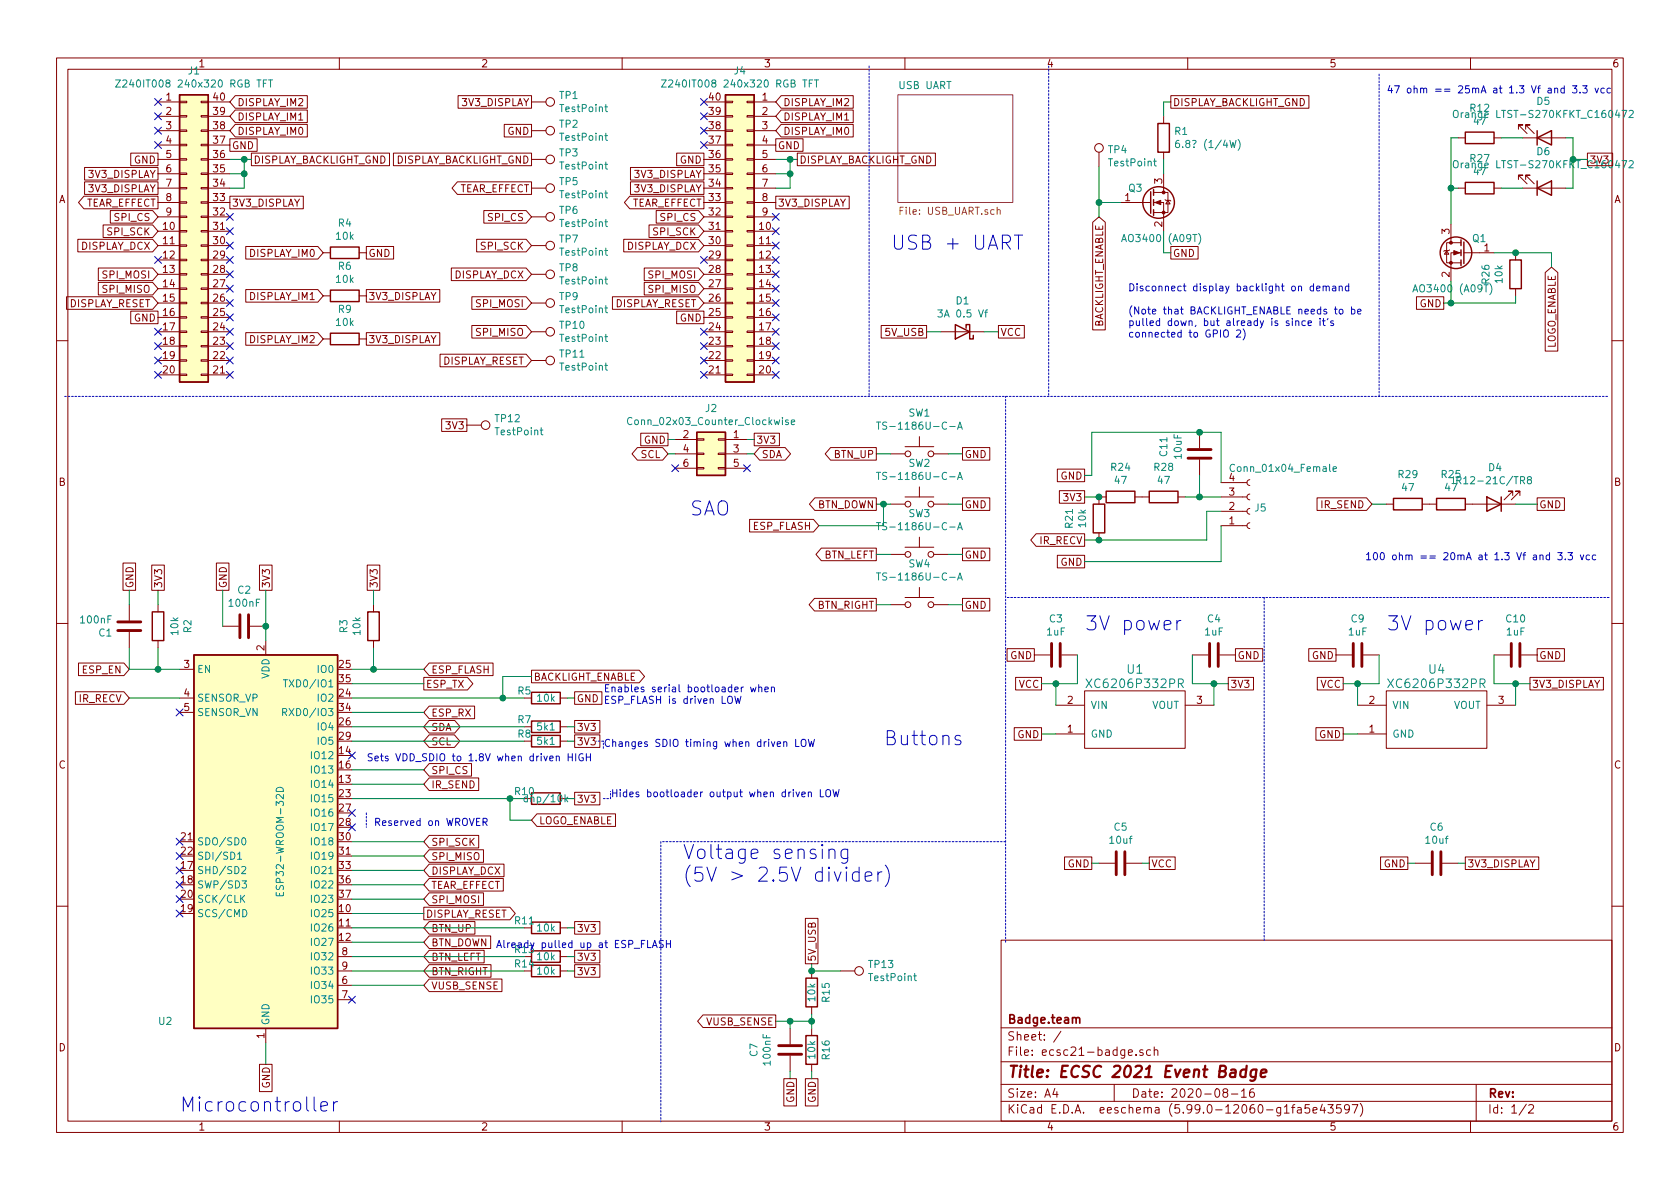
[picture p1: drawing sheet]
EESchema Schematic File Version 4
EELAYER 30 0
EELAYER END
$Descr A4 11693 8268
encoding utf-8
Sheet 1 2
Title "ECSC 2021 Event Badge"
Date "2020-08-16"
Rev ""
Comp "Badge.team"
Comment1 ""
Comment2 ""
Comment3 ""
Comment4 ""
$EndDescr
Text GLabel 1850 4100 1    50   UnSpc ~ 0
3V3
Text GLabel 1850 7400 3    50   UnSpc ~ 0
GND
Wire Wire Line
	1850 7400 1850 7250
$Comp
L Device:R R2
U 1 1
P 1100 4350
F 0 "R2" V 893 4350 50  0000 C CNN
F 1 "10k" V 984 4350 50  0000 C CNN
F 2 "Resistor_SMD:R_0603_1608Metric" V 1030 4350 50  0001 C CNN
F 3 "~" H 1100 4350 50  0001 C CNN
	1    1100 4350
	-1   0    0    1   
$EndComp
Text GLabel 2950 4650 2    50   Input ~ 0
ESP_FLASH
Wire Wire Line
	2600 4500 2600 4650
Connection ~ 2600 4650
Wire Wire Line
	2600 4650 2450 4650
Wire Wire Line
	1850 4100 1850 4350
Text GLabel 1100 4100 1    50   UnSpc ~ 0
3V3
Text GLabel 2600 4100 1    50   UnSpc ~ 0
3V3
Text GLabel 900  4650 0    50   Input ~ 0
ESP_EN
Wire Wire Line
	1100 4500 1100 4650
Connection ~ 1100 4650
Wire Wire Line
	1100 4650 1250 4650
$Comp
L Device:R R5
U 1 1
P 3800 4850
F 0 "R5" V 3750 4700 50  0000 C CNN
F 1 "10k" V 3800 4850 50  0000 C CNN
F 2 "Resistor_SMD:R_0603_1608Metric" V 3730 4850 50  0001 C CNN
F 3 "~" H 3800 4850 50  0001 C CNN
	1    3800 4850
	0    1    1    0   
$EndComp
Text GLabel 4000 4850 2    50   UnSpc ~ 0
GND
Wire Wire Line
	4000 4850 3950 4850
Text GLabel 2950 4750 2    50   Output ~ 0
ESP_TX
Text GLabel 2950 4950 2    50   Input ~ 0
ESP_RX
Wire Wire Line
	2950 4750 2450 4750
Wire Wire Line
	2450 4950 2950 4950
Text Notes 4250 5550 0    50   ~ 0
Hides bootloader output when driven LOW
Text Notes 4200 5200 0    50   ~ 0
Changes SDIO timing when driven LOW
Text Notes 4200 4900 0    50   ~ 0
Enables serial bootloader when\nESP_FLASH is driven LOW
Text GLabel 7250 4750 0    50   UnSpc ~ 0
VCC
Text GLabel 8550 4750 2    50   UnSpc ~ 0
3V3
Text GLabel 7250 5100 0    50   UnSpc ~ 0
GND
Wire Wire Line
	2600 4100 2600 4200
$Comp
L Device:C C1
U 1 1
P 900 4350
F 0 "C1" H 1015 4396 50  0000 L CNN
F 1 "100nF" H 1015 4305 50  0000 L CNN
F 2 "Capacitor_SMD:C_0603_1608Metric" H 938 4200 50  0001 C CNN
F 3 "~" H 900 4350 50  0001 C CNN
	1    900  4350
	-1   0    0    1   
$EndComp
Wire Wire Line
	900  4500 900  4650
Text GLabel 900  4100 1    50   UnSpc ~ 0
GND
Wire Wire Line
	900  4100 900  4200
$Comp
L Device:C C2
U 1 1
P 1700 4350
F 0 "C2" V 1448 4350 50  0000 C CNN
F 1 "100nF" V 1539 4350 50  0000 C CNN
F 2 "Capacitor_SMD:C_0603_1608Metric" H 1738 4200 50  0001 C CNN
F 3 "~" H 1700 4350 50  0001 C CNN
	1    1700 4350
	0    1    1    0   
$EndComp
Connection ~ 1850 4350
Wire Wire Line
	1850 4350 1850 4450
Text GLabel 1550 4100 1    50   UnSpc ~ 0
GND
Wire Wire Line
	1550 4100 1550 4350
NoConn ~ 1250 5850
NoConn ~ 1250 5950
NoConn ~ 1250 6050
NoConn ~ 1250 6150
NoConn ~ 1250 6250
NoConn ~ 1250 6350
Wire Notes Line
	6050 450  6050 2750
Wire Notes Line
	7000 6550 7000 2750
Wire Notes Line
	11200 4150 7000 4150
Wire Notes Line
	450  2750 11200 2750
Text Notes 6200 1750 0    98   ~ 0
USB + UART
Text Notes 7550 4400 0    98   ~ 0
3V power
Text Notes 1250 7750 0    98   ~ 0
Microcontroller
Wire Wire Line
	1100 4100 1100 4200
Wire Wire Line
	900  4650 1100 4650
Wire Notes Line
	8800 4150 8800 6550
Text GLabel 2950 6850 2    50   Input ~ 0
VUSB_SENSE
Wire Wire Line
	2450 6850 2950 6850
Text GLabel 5400 7100 0    50   Output ~ 0
VUSB_SENSE
Text GLabel 5650 6700 1    50   UnSpc ~ 0
5V_USB
$Comp
L Device:R R15
U 1 1
P 5650 6900
F 0 "R15" V 5550 6900 50  0000 C CNN
F 1 "10k" V 5650 6900 50  0000 C CNN
F 2 "Resistor_SMD:R_0603_1608Metric" V 5580 6900 50  0001 C CNN
F 3 "~" H 5650 6900 50  0001 C CNN
	1    5650 6900
	-1   0    0    1   
$EndComp
$Comp
L Device:R R16
U 1 1
P 5650 7300
F 0 "R16" V 5550 7300 50  0000 C CNN
F 1 "10k" V 5650 7300 50  0000 C CNN
F 2 "Resistor_SMD:R_0603_1608Metric" V 5580 7300 50  0001 C CNN
F 3 "~" H 5650 7300 50  0001 C CNN
	1    5650 7300
	-1   0    0    1   
$EndComp
Wire Wire Line
	5650 7050 5650 7100
Wire Wire Line
	5400 7100 5500 7100
Connection ~ 5650 7100
Wire Wire Line
	5650 7100 5650 7150
Text GLabel 5650 7500 3    50   UnSpc ~ 0
GND
Text GLabel 5500 7500 3    50   UnSpc ~ 0
GND
Wire Wire Line
	5650 7500 5650 7450
$Comp
L Device:C C7
U 1 1
P 5500 7300
F 0 "C7" V 5248 7300 50  0000 C CNN
F 1 "100nF" V 5339 7300 50  0000 C CNN
F 2 "Capacitor_SMD:C_0603_1608Metric" H 5538 7150 50  0001 C CNN
F 3 "~" H 5500 7300 50  0001 C CNN
	1    5500 7300
	1    0    0    -1  
$EndComp
Wire Wire Line
	5500 7150 5500 7100
Connection ~ 5500 7100
Wire Wire Line
	5500 7100 5650 7100
Wire Wire Line
	5500 7450 5500 7500
Text Notes 4750 6150 0    98   ~ 0
Voltage sensing\n(5V > 2.5V divider)
Wire Notes Line
	7000 5850 4600 5850
Wire Notes Line
	4600 5850 4600 7800
Wire Wire Line
	5650 6750 5650 6700
Text GLabel 2950 6450 2    50   Input ~ 0
BTN_UP
Text GLabel 2950 6550 2    50   Input ~ 0
BTN_DOWN
$Comp
L Device:R R11
U 1 1
P 3800 6450
F 0 "R11" V 3750 6300 50  0000 C CNN
F 1 "10k" V 3800 6450 50  0000 C CNN
F 2 "Resistor_SMD:R_0603_1608Metric" V 3730 6450 50  0001 C CNN
F 3 "~" H 3800 6450 50  0001 C CNN
	1    3800 6450
	0    1    1    0   
$EndComp
Text GLabel 4000 6450 2    50   UnSpc ~ 0
3V3
Wire Wire Line
	4000 6450 3950 6450
Text GLabel 2950 6650 2    50   Input ~ 0
BTN_LEFT
Text GLabel 2950 6750 2    50   Input ~ 0
BTN_RIGHT
Wire Wire Line
	2450 6450 3650 6450
$Comp
L Device:R R13
U 1 1
P 3800 6650
F 0 "R13" V 3750 6500 50  0000 C CNN
F 1 "10k" V 3800 6650 50  0000 C CNN
F 2 "Resistor_SMD:R_0603_1608Metric" V 3730 6650 50  0001 C CNN
F 3 "~" H 3800 6650 50  0001 C CNN
	1    3800 6650
	0    1    1    0   
$EndComp
$Comp
L Device:R R14
U 1 1
P 3800 6750
F 0 "R14" V 3750 6600 50  0000 C CNN
F 1 "10k" V 3800 6750 50  0000 C CNN
F 2 "Resistor_SMD:R_0603_1608Metric" V 3730 6750 50  0001 C CNN
F 3 "~" H 3800 6750 50  0001 C CNN
	1    3800 6750
	0    1    1    0   
$EndComp
Text GLabel 4000 6650 2    50   UnSpc ~ 0
3V3
Wire Wire Line
	4000 6650 3950 6650
Text GLabel 4000 6750 2    50   UnSpc ~ 0
3V3
Wire Wire Line
	4000 6750 3950 6750
Wire Wire Line
	2450 6650 3650 6650
Wire Wire Line
	2450 6750 3650 6750
$Comp
L Switch:SW_Push SW1
U 1 1
P 6400 3150
F 0 "SW1" H 6400 3435 50  0000 C CNN
F 1 "TS-1186U-C-A" H 6400 3344 50  0000 C CNN
F 2 "TS-1186U-C-A:SW-SMD_4P-L4.7-W4.5-P1.70-LS5.5-EH" H 6400 3350 50  0001 C CNN
F 3 "https://datasheet.lcsc.com/szlcsc/1912111437_XKB-Connectivity-TS-1186U-C-A_C388642.pdf" H 6400 3350 50  0001 C CNN
	1    6400 3150
	1    0    0    -1  
$EndComp
Text GLabel 6700 3150 2    50   UnSpc ~ 0
GND
Wire Wire Line
	6700 3150 6600 3150
Text GLabel 6100 3150 0    50   Output ~ 0
BTN_UP
Wire Wire Line
	6100 3150 6200 3150
$Comp
L Switch:SW_Push SW2
U 1 1
P 6400 3500
F 0 "SW2" H 6400 3785 50  0000 C CNN
F 1 "TS-1186U-C-A" H 6400 3694 50  0000 C CNN
F 2 "TS-1186U-C-A:SW-SMD_4P-L4.7-W4.5-P1.70-LS5.5-EH" H 6400 3700 50  0001 C CNN
F 3 "https://datasheet.lcsc.com/szlcsc/1912111437_XKB-Connectivity-TS-1186U-C-A_C388642.pdf" H 6400 3700 50  0001 C CNN
	1    6400 3500
	1    0    0    -1  
$EndComp
Text GLabel 6700 3500 2    50   UnSpc ~ 0
GND
Wire Wire Line
	6700 3500 6600 3500
Text GLabel 6100 3500 0    50   Output ~ 0
BTN_DOWN
Wire Wire Line
	6100 3500 6150 3500
$Comp
L Switch:SW_Push SW3
U 1 1
P 6400 3850
F 0 "SW3" H 6400 4135 50  0000 C CNN
F 1 "TS-1186U-C-A" H 6400 4044 50  0000 C CNN
F 2 "TS-1186U-C-A:SW-SMD_4P-L4.7-W4.5-P1.70-LS5.5-EH" H 6400 4050 50  0001 C CNN
F 3 "https://datasheet.lcsc.com/szlcsc/1912111437_XKB-Connectivity-TS-1186U-C-A_C388642.pdf" H 6400 4050 50  0001 C CNN
	1    6400 3850
	1    0    0    -1  
$EndComp
Text GLabel 6700 3850 2    50   UnSpc ~ 0
GND
Wire Wire Line
	6700 3850 6600 3850
Text GLabel 6100 3850 0    50   Output ~ 0
BTN_LEFT
Wire Wire Line
	6100 3850 6200 3850
$Comp
L Switch:SW_Push SW4
U 1 1
P 6400 4200
F 0 "SW4" H 6400 4485 50  0000 C CNN
F 1 "TS-1186U-C-A" H 6400 4394 50  0000 C CNN
F 2 "TS-1186U-C-A:SW-SMD_4P-L4.7-W4.5-P1.70-LS5.5-EH" H 6400 4400 50  0001 C CNN
F 3 "https://datasheet.lcsc.com/szlcsc/1912111437_XKB-Connectivity-TS-1186U-C-A_C388642.pdf" H 6400 4400 50  0001 C CNN
	1    6400 4200
	1    0    0    -1  
$EndComp
Text GLabel 6700 4200 2    50   UnSpc ~ 0
GND
Wire Wire Line
	6700 4200 6600 4200
Text GLabel 6100 4200 0    50   Output ~ 0
BTN_RIGHT
Wire Wire Line
	6100 4200 6200 4200
Wire Wire Line
	2450 4850 3500 4850
$Comp
L Device:R R10
U 1 1
P 3800 5550
F 0 "R10" V 3750 5400 50  0000 C CNN
F 1 "dnp/10k" V 3800 5550 50  0000 C CNN
F 2 "Resistor_SMD:R_0603_1608Metric" V 3730 5550 50  0001 C CNN
F 3 "~" H 3800 5550 50  0001 C CNN
	1    3800 5550
	0    1    1    0   
$EndComp
Text GLabel 4000 5550 2    50   UnSpc ~ 0
3V3
Wire Wire Line
	4000 5550 3950 5550
Wire Wire Line
	2450 5550 3550 5550
Wire Notes Line
	4200 5550 4250 5550
Wire Notes Line
	4250 5550 4250 5500
$Comp
L Device:R R8
U 1 1
P 3800 5150
F 0 "R8" V 3750 5000 50  0000 C CNN
F 1 "5k1" V 3800 5150 50  0000 C CNN
F 2 "Resistor_SMD:R_0603_1608Metric" V 3730 5150 50  0001 C CNN
F 3 "~" H 3800 5150 50  0001 C CNN
	1    3800 5150
	0    1    1    0   
$EndComp
Text GLabel 4000 5150 2    50   UnSpc ~ 0
3V3
Wire Wire Line
	4000 5150 3950 5150
Wire Wire Line
	2450 5150 3650 5150
Wire Notes Line
	4200 5200 4200 5150
Wire Notes Line
	4200 5150 4150 5150
Text GLabel 2950 5050 2    50   BiDi ~ 0
SDA
$Comp
L Device:R R7
U 1 1
P 3800 5050
F 0 "R7" V 3750 4900 50  0000 C CNN
F 1 "5k1" V 3800 5050 50  0000 C CNN
F 2 "Resistor_SMD:R_0603_1608Metric" V 3730 5050 50  0001 C CNN
F 3 "~" H 3800 5050 50  0001 C CNN
	1    3800 5050
	0    1    1    0   
$EndComp
Text GLabel 4000 5050 2    50   UnSpc ~ 0
3V3
Wire Wire Line
	4000 5050 3950 5050
Wire Wire Line
	2450 5050 3650 5050
Text GLabel 2950 5150 2    50   BiDi ~ 0
SCL
$Comp
L tm-kicad-lib:XC6206 U1
U 1 1
P 7900 5000
F 0 "U1" H 7900 5350 60  0000 C CNN
F 1 "XC6206P332PR" H 7900 5250 60  0000 C CNN
F 2 "Package_TO_SOT_SMD:SOT-89-3" H 7900 5000 60  0001 C CNN
F 3 "https://www.torexsemi.com/file/xc6206/XC6206.pdf" H 7900 4750 60  0001 C CNN
	1    7900 5000
	1    0    0    -1  
$EndComp
$Comp
L Connector_Generic:Conn_02x03_Odd_Even J2
U 1 1
P 5000 3150
F 0 "J2" H 5050 3467 50  0000 C CNN
F 1 "Conn_02x03_Counter_Clockwise" H 5050 3376 50  0000 C CNN
F 2 "Connector_PinSocket_2.54mm:PinSocket_2x03_P2.54mm_Vertical_SMD" H 5000 3150 50  0001 C CNN
F 3 "~" H 5000 3150 50  0001 C CNN
	1    5000 3150
	-1   0    0    -1  
$EndComp
Text GLabel 4650 3050 0    50   UnSpc ~ 0
GND
Wire Wire Line
	5250 3050 5200 3050
Text GLabel 4650 3150 0    50   BiDi ~ 0
SCL
Wire Wire Line
	5250 3150 5200 3150
NoConn ~ 5200 3250
NoConn ~ 4700 3250
Text GLabel 5250 3050 2    50   UnSpc ~ 0
3V3
Wire Wire Line
	4650 3050 4700 3050
Text GLabel 5250 3150 2    50   BiDi ~ 0
SDA
Wire Wire Line
	4650 3150 4700 3150
$Comp
L Device:C C5
U 1 1
P 7800 6000
F 0 "C5" V 7548 6000 50  0000 C CNN
F 1 "10uf" V 7639 6000 50  0000 C CNN
F 2 "Capacitor_SMD:C_1206_3216Metric" H 7838 5850 50  0001 C CNN
F 3 "~" H 7800 6000 50  0001 C CNN
	1    7800 6000
	0    1    1    0   
$EndComp
Text GLabel 7600 6000 0    50   UnSpc ~ 0
GND
Wire Wire Line
	7600 6000 7650 6000
Text GLabel 8000 6000 2    50   UnSpc ~ 0
VCC
Wire Wire Line
	8000 6000 7950 6000
$Comp
L Device:C C3
U 1 1
P 7350 4550
F 0 "C3" V 7098 4550 50  0000 C CNN
F 1 "1uF" V 7189 4550 50  0000 C CNN
F 2 "Capacitor_SMD:C_0603_1608Metric" H 7388 4400 50  0001 C CNN
F 3 "~" H 7350 4550 50  0001 C CNN
	1    7350 4550
	0    -1   1    0   
$EndComp
$Comp
L Device:C C4
U 1 1
P 8450 4550
F 0 "C4" V 8198 4550 50  0000 C CNN
F 1 "1uF" V 8289 4550 50  0000 C CNN
F 2 "Capacitor_SMD:C_0603_1608Metric" H 8488 4400 50  0001 C CNN
F 3 "~" H 8450 4550 50  0001 C CNN
	1    8450 4550
	0    -1   1    0   
$EndComp
Text GLabel 7200 4550 0    50   UnSpc ~ 0
GND
Text GLabel 8600 4550 2    50   UnSpc ~ 0
GND
$Sheet
S 6250 650  800  750 
U 5E957AF2
F0 "USB UART" 50
F1 "USB_UART.sch" 50
$EndSheet
Wire Notes Line
	7300 450  7300 2750
$Comp
L Transistor_FET:DMN2050L Q3
U 1 1
P 8000 1400
AR Path="/5EC505AA" Ref="Q3"  Part="1" 
AR Path="/5C6C6B0C/5EC505AA" Ref="Q?"  Part="1" 
AR Path="/5E957AF2/5EC505AA" Ref="Q?"  Part="1" 
F 0 "Q3" H 7850 1500 50  0000 L CNN
F 1 "AO3400 (A09T)" H 7800 1150 50  0000 L CNN
F 2 "Package_TO_SOT_SMD:SOT-23" H 8200 1325 50  0001 L CIN
F 3 "http://www.aosmd.com/pdfs/datasheet/ao3400.pdf" H 8000 1400 50  0001 L CNN
	1    8000 1400
	1    0    0    -1  
$EndComp
Wire Wire Line
	8100 1750 8100 1600
Text GLabel 8150 1750 2    50   UnSpc ~ 0
GND
Wire Wire Line
	8150 1750 8100 1750
Wire Wire Line
	7650 1500 7650 1400
Text GLabel 7650 1500 3    50   Input ~ 0
BACKLIGHT_ENABLE
Text GLabel 6950 2300 2    50   UnSpc ~ 0
VCC
Text GLabel 6450 2300 0    50   UnSpc ~ 0
5V_USB
$Comp
L Device:D_Schottky D1
U 1 1
P 6700 2300
F 0 "D1" H 6700 2084 50  0000 C CNN
F 1 "3A 0.5 Vf" H 6700 2175 50  0000 C CNN
F 2 "Diode_SMD:D_SMA" H 6700 2300 50  0001 C CNN
F 3 "https://lcsc.com/product-detail/Schottky-Barrier-Diodes-SBD_SS34_C183891.html" H 6700 2300 50  0001 C CNN
	1    6700 2300
	-1   0    0    1   
$EndComp
Wire Wire Line
	6550 2300 6450 2300
Wire Wire Line
	6850 2300 6950 2300
Text Notes 7850 2350 0    50   ~ 0
Disconnect display backlight on demand\n\n(Note that BACKLIGHT_ENABLE needs to be\npulled down, but already is since it’s \nconnected to GPIO 2)
Text GLabel 5700 3650 0    50   Input ~ 0
ESP_FLASH
Wire Wire Line
	5700 3650 6150 3650
Wire Wire Line
	6150 3650 6150 3500
Connection ~ 6150 3500
Wire Wire Line
	6150 3500 6200 3500
Wire Wire Line
	7650 1400 7800 1400
Text Notes 4800 3600 0    98   ~ 0
SAO
Text Notes 6150 5200 0    98   ~ 0
Buttons
Wire Wire Line
	7250 4750 7350 4750
Wire Wire Line
	8300 4750 8450 4750
NoConn ~ 2450 6950
NoConn ~ 2450 5650
NoConn ~ 2450 5750
$Comp
L Connector_Generic:Conn_02x20_Counter_Clockwise J1
U 1 1
P 1300 1600
F 0 "J1" H 1350 2717 50  0000 C CNN
F 1 "Z240IT008 240x320 RGB TFT" H 1350 2626 50  0000 C CNN
F 2 "Connector_FFC-FPC:TE_4-1734839-0_1x40-1MP_P0.5mm_Horizontal" H 1300 1600 50  0001 C CNN
F 3 "https://www.dropbox.com/s/2li7rfosahqd3jx/Z240IT008%E8%A7%84%E6%A0%BC%E4%B9%A6%20v0.1.pdf?dl=1" H 1300 1600 50  0001 C CNN
	1    1300 1600
	1    0    0    -1  
$EndComp
Text GLabel 1100 1100 0    50   UnSpc ~ 0
GND
NoConn ~ 1100 1000
NoConn ~ 1100 900 
NoConn ~ 1100 800 
NoConn ~ 1100 700 
Text GLabel 1100 1200 0    50   UnSpc ~ 0
3V3_DISPLAY
Text GLabel 1100 1300 0    50   UnSpc ~ 0
3V3_DISPLAY
Text GLabel 1100 1400 0    50   Output ~ 0
TEAR_EFFECT
Text GLabel 1100 1500 0    50   Input ~ 0
SPI_CS
Text GLabel 1100 1600 0    50   Input ~ 0
SPI_SCK
Text GLabel 1100 1700 0    50   Input ~ 0
DISPLAY_DCX
NoConn ~ 1100 1800
Text GLabel 1100 1900 0    50   Input ~ 0
SPI_MOSI
Text GLabel 1100 2100 0    50   Input ~ 0
DISPLAY_RESET
Text GLabel 1100 2200 0    50   UnSpc ~ 0
GND
NoConn ~ 1100 2300
NoConn ~ 1100 2400
NoConn ~ 1100 2500
NoConn ~ 1100 2600
NoConn ~ 1600 2600
NoConn ~ 1600 2500
NoConn ~ 1600 2400
NoConn ~ 1600 2300
NoConn ~ 1600 2200
NoConn ~ 1600 2100
NoConn ~ 1600 2000
NoConn ~ 1600 1900
NoConn ~ 1600 1800
NoConn ~ 1600 1700
NoConn ~ 1600 1600
NoConn ~ 1600 1500
Text GLabel 1600 1400 2    50   UnSpc ~ 0
3V3_DISPLAY
Wire Wire Line
	1600 1300 1700 1300
Wire Wire Line
	1700 1300 1700 1200
Wire Wire Line
	1700 1100 1600 1100
Wire Wire Line
	1600 1200 1700 1200
Connection ~ 1700 1200
Wire Wire Line
	1700 1200 1700 1100
Wire Wire Line
	1750 1100 1700 1100
Connection ~ 1700 1100
Text GLabel 1600 1000 2    50   UnSpc ~ 0
GND
Text GLabel 1600 900  2    50   Input ~ 0
DISPLAY_IM0
Text GLabel 1600 800  2    50   Input ~ 0
DISPLAY_IM1
Text GLabel 1600 700  2    50   Input ~ 0
DISPLAY_IM2
Text GLabel 1100 2000 0    50   Input ~ 0
SPI_MISO
Wire Wire Line
	3700 4700 3500 4700
Wire Wire Line
	3500 4700 3500 4850
Connection ~ 3500 4850
Wire Wire Line
	3500 4850 3650 4850
Text GLabel 8150 700  2    50   UnSpc ~ 0
DISPLAY_BACKLIGHT_GND
Wire Wire Line
	8100 1100 8100 1200
Text GLabel 1750 1100 2    50   UnSpc ~ 0
DISPLAY_BACKLIGHT_GND
NoConn ~ 1250 4950
Text GLabel 9350 4750 0    50   UnSpc ~ 0
VCC
Text GLabel 10650 4750 2    50   UnSpc ~ 0
3V3_DISPLAY
Text GLabel 9350 5100 0    50   UnSpc ~ 0
GND
Text Notes 9650 4400 0    98   ~ 0
3V power
$Comp
L tm-kicad-lib:XC6206 U4
U 1 1
P 10000 5000
F 0 "U4" H 10000 5350 60  0000 C CNN
F 1 "XC6206P332PR" H 10000 5250 60  0000 C CNN
F 2 "Package_TO_SOT_SMD:SOT-89-3" H 10000 5000 60  0001 C CNN
F 3 "https://www.torexsemi.com/file/xc6206/XC6206.pdf" H 10000 4750 60  0001 C CNN
	1    10000 5000
	1    0    0    -1  
$EndComp
Text GLabel 9800 6000 0    50   UnSpc ~ 0
GND
Wire Wire Line
	9800 6000 9850 6000
Wire Wire Line
	10200 6000 10150 6000
$Comp
L Device:C C9
U 1 1
P 9450 4550
F 0 "C9" V 9198 4550 50  0000 C CNN
F 1 "1uF" V 9289 4550 50  0000 C CNN
F 2 "Capacitor_SMD:C_0603_1608Metric" H 9488 4400 50  0001 C CNN
F 3 "~" H 9450 4550 50  0001 C CNN
	1    9450 4550
	0    -1   1    0   
$EndComp
$Comp
L Device:C C10
U 1 1
P 10550 4550
F 0 "C10" V 10298 4550 50  0000 C CNN
F 1 "1uF" V 10389 4550 50  0000 C CNN
F 2 "Capacitor_SMD:C_0603_1608Metric" H 10588 4400 50  0001 C CNN
F 3 "~" H 10550 4550 50  0001 C CNN
	1    10550 4550
	0    -1   1    0   
$EndComp
Text GLabel 9300 4550 0    50   UnSpc ~ 0
GND
Text GLabel 10700 4550 2    50   UnSpc ~ 0
GND
Wire Wire Line
	9350 4750 9450 4750
Wire Wire Line
	10400 4750 10550 4750
$Comp
L Device:R R1
U 1 1
P 8100 950
F 0 "R1" H 8170 996 50  0000 L CNN
F 1 "6.8? (1/4W)" H 8170 905 50  0000 L CNN
F 2 "Resistor_SMD:R_0805_2012Metric_Pad1.15x1.40mm_HandSolder" V 8030 950 50  0001 C CNN
F 3 "~" H 8100 950 50  0001 C CNN
	1    8100 950 
	1    0    0    -1  
$EndComp
Wire Wire Line
	8150 700  8100 700 
Wire Wire Line
	8100 700  8100 800 
Text GLabel 2950 5850 2    50   Input ~ 0
SPI_SCK
Wire Wire Line
	2950 5850 2450 5850
Text GLabel 2950 5350 2    50   Input ~ 0
SPI_CS
Text GLabel 2950 5950 2    50   Input ~ 0
SPI_MISO
Wire Wire Line
	2450 5950 2950 5950
Text GLabel 2950 6250 2    50   Input ~ 0
SPI_MOSI
Wire Wire Line
	2450 6250 2950 6250
Text GLabel 2950 6050 2    50   Input ~ 0
DISPLAY_DCX
Wire Wire Line
	2450 6050 2950 6050
Text GLabel 3700 4700 2    50   Output ~ 0
BACKLIGHT_ENABLE
NoConn ~ 2450 5250
Text Notes 2550 5300 0    50   ~ 0
Sets VDD_SDIO to 1.8V when driven HIGH
Wire Wire Line
	2450 5350 2950 5350
$Comp
L Connector:TestPoint TP1
U 1 1
P 3700 700
F 0 "TP1" V 3654 888 50  0000 L CNN
F 1 "TestPoint" V 3745 888 50  0000 L CNN
F 2 "TestPoint:TestPoint_Pad_D1.5mm" H 3900 700 50  0001 C CNN
F 3 "~" H 3900 700 50  0001 C CNN
	1    3700 700 
	0    1    1    0   
$EndComp
Text GLabel 3700 700  0    50   UnSpc ~ 0
3V3_DISPLAY
$Comp
L Connector:TestPoint TP2
U 1 1
P 3700 900
F 0 "TP2" V 3654 1088 50  0000 L CNN
F 1 "TestPoint" V 3745 1088 50  0000 L CNN
F 2 "TestPoint:TestPoint_Pad_D1.5mm" H 3900 900 50  0001 C CNN
F 3 "~" H 3900 900 50  0001 C CNN
	1    3700 900 
	0    1    1    0   
$EndComp
Text GLabel 3700 900  0    50   UnSpc ~ 0
GND
$Comp
L Connector:TestPoint TP3
U 1 1
P 3700 1100
F 0 "TP3" V 3654 1288 50  0000 L CNN
F 1 "TestPoint" V 3745 1288 50  0000 L CNN
F 2 "TestPoint:TestPoint_Pad_D1.5mm" H 3900 1100 50  0001 C CNN
F 3 "~" H 3900 1100 50  0001 C CNN
	1    3700 1100
	0    1    1    0   
$EndComp
Text GLabel 3700 1100 0    50   UnSpc ~ 0
DISPLAY_BACKLIGHT_GND
$Comp
L Connector:TestPoint TP5
U 1 1
P 3700 1300
F 0 "TP5" V 3654 1488 50  0000 L CNN
F 1 "TestPoint" V 3745 1488 50  0000 L CNN
F 2 "TestPoint:TestPoint_Pad_D1.5mm" H 3900 1300 50  0001 C CNN
F 3 "~" H 3900 1300 50  0001 C CNN
	1    3700 1300
	0    1    1    0   
$EndComp
Text GLabel 3700 1300 0    50   Output ~ 0
TEAR_EFFECT
$Comp
L Connector:TestPoint TP6
U 1 1
P 3700 1500
F 0 "TP6" V 3654 1688 50  0000 L CNN
F 1 "TestPoint" V 3745 1688 50  0000 L CNN
F 2 "TestPoint:TestPoint_Pad_D1.5mm" H 3900 1500 50  0001 C CNN
F 3 "~" H 3900 1500 50  0001 C CNN
	1    3700 1500
	0    1    1    0   
$EndComp
Text GLabel 3700 1500 0    50   Input ~ 0
SPI_CS
$Comp
L Connector:TestPoint TP7
U 1 1
P 3700 1700
F 0 "TP7" V 3654 1888 50  0000 L CNN
F 1 "TestPoint" V 3745 1888 50  0000 L CNN
F 2 "TestPoint:TestPoint_Pad_D1.5mm" H 3900 1700 50  0001 C CNN
F 3 "~" H 3900 1700 50  0001 C CNN
	1    3700 1700
	0    1    1    0   
$EndComp
Text GLabel 3700 1700 0    50   Input ~ 0
SPI_SCK
$Comp
L Connector:TestPoint TP8
U 1 1
P 3700 1900
F 0 "TP8" V 3654 2088 50  0000 L CNN
F 1 "TestPoint" V 3745 2088 50  0000 L CNN
F 2 "TestPoint:TestPoint_Pad_D1.5mm" H 3900 1900 50  0001 C CNN
F 3 "~" H 3900 1900 50  0001 C CNN
	1    3700 1900
	0    1    1    0   
$EndComp
Text GLabel 3700 1900 0    50   Input ~ 0
DISPLAY_DCX
$Comp
L Connector:TestPoint TP9
U 1 1
P 3700 2100
F 0 "TP9" V 3654 2288 50  0000 L CNN
F 1 "TestPoint" V 3745 2288 50  0000 L CNN
F 2 "TestPoint:TestPoint_Pad_D1.5mm" H 3900 2100 50  0001 C CNN
F 3 "~" H 3900 2100 50  0001 C CNN
	1    3700 2100
	0    1    1    0   
$EndComp
$Comp
L Connector:TestPoint TP12
U 1 1
P 3250 2950
F 0 "TP12" V 3204 3138 50  0000 L CNN
F 1 "TestPoint" V 3295 3138 50  0000 L CNN
F 2 "TestPoint:TestPoint_Pad_D1.5mm" H 3450 2950 50  0001 C CNN
F 3 "~" H 3450 2950 50  0001 C CNN
	1    3250 2950
	0    1    1    0   
$EndComp
Text GLabel 3250 2950 0    50   UnSpc ~ 0
3V3
Text GLabel 3700 2100 0    50   Input ~ 0
SPI_MOSI
$Comp
L Connector:TestPoint TP10
U 1 1
P 3700 2300
F 0 "TP10" V 3654 2488 50  0000 L CNN
F 1 "TestPoint" V 3745 2488 50  0000 L CNN
F 2 "TestPoint:TestPoint_Pad_D1.5mm" H 3900 2300 50  0001 C CNN
F 3 "~" H 3900 2300 50  0001 C CNN
	1    3700 2300
	0    1    1    0   
$EndComp
Text GLabel 3700 2300 0    50   Input ~ 0
SPI_MISO
$Comp
L Connector:TestPoint TP11
U 1 1
P 3700 2500
F 0 "TP11" V 3654 2688 50  0000 L CNN
F 1 "TestPoint" V 3745 2688 50  0000 L CNN
F 2 "TestPoint:TestPoint_Pad_D1.5mm" H 3900 2500 50  0001 C CNN
F 3 "~" H 3900 2500 50  0001 C CNN
	1    3700 2500
	0    1    1    0   
$EndComp
Text GLabel 3700 2500 0    50   Input ~ 0
DISPLAY_RESET
$Comp
L Connector:TestPoint TP4
U 1 1
P 7650 1150
F 0 "TP4" H 7708 1268 50  0000 L CNN
F 1 "TestPoint" H 7708 1177 50  0000 L CNN
F 2 "TestPoint:TestPoint_Pad_D1.5mm" H 7850 1150 50  0001 C CNN
F 3 "~" H 7850 1150 50  0001 C CNN
	1    7650 1150
	1    0    0    -1  
$EndComp
Wire Wire Line
	7650 1150 7650 1400
Connection ~ 7650 1400
$Comp
L Connector:TestPoint TP13
U 1 1
P 5850 6750
F 0 "TP13" V 5804 6938 50  0000 L CNN
F 1 "TestPoint" V 5895 6938 50  0000 L CNN
F 2 "TestPoint:TestPoint_Pad_D1.5mm" H 6050 6750 50  0001 C CNN
F 3 "~" H 6050 6750 50  0001 C CNN
	1    5850 6750
	0    1    1    0   
$EndComp
Wire Wire Line
	5850 6750 5650 6750
Connection ~ 5650 6750
Text GLabel 2250 1750 0    50   Input ~ 0
DISPLAY_IM0
$Comp
L Device:R R3
U 1 1
P 2600 4350
F 0 "R3" V 2393 4350 50  0000 C CNN
F 1 "10k" V 2484 4350 50  0000 C CNN
F 2 "Resistor_SMD:R_0603_1608Metric" V 2530 4350 50  0001 C CNN
F 3 "~" H 2600 4350 50  0001 C CNN
	1    2600 4350
	1    0    0    -1  
$EndComp
$Comp
L Device:R R4
U 1 1
P 2400 1750
F 0 "R4" V 2193 1750 50  0000 C CNN
F 1 "10k" V 2284 1750 50  0000 C CNN
F 2 "Resistor_SMD:R_0603_1608Metric" V 2330 1750 50  0001 C CNN
F 3 "~" H 2400 1750 50  0001 C CNN
	1    2400 1750
	0    1    1    0   
$EndComp
Text GLabel 2550 1750 2    50   UnSpc ~ 0
GND
Text GLabel 2250 2050 0    50   Input ~ 0
DISPLAY_IM1
$Comp
L Device:R R6
U 1 1
P 2400 2050
F 0 "R6" V 2193 2050 50  0000 C CNN
F 1 "10k" V 2284 2050 50  0000 C CNN
F 2 "Resistor_SMD:R_0603_1608Metric" V 2330 2050 50  0001 C CNN
F 3 "~" H 2400 2050 50  0001 C CNN
	1    2400 2050
	0    1    1    0   
$EndComp
Text GLabel 2250 2350 0    50   Input ~ 0
DISPLAY_IM2
$Comp
L Device:R R9
U 1 1
P 2400 2350
F 0 "R9" V 2193 2350 50  0000 C CNN
F 1 "10k" V 2284 2350 50  0000 C CNN
F 2 "Resistor_SMD:R_0603_1608Metric" V 2330 2350 50  0001 C CNN
F 3 "~" H 2400 2350 50  0001 C CNN
	1    2400 2350
	0    1    1    0   
$EndComp
Text GLabel 2550 2050 2    50   UnSpc ~ 0
3V3_DISPLAY
Text GLabel 2550 2350 2    50   UnSpc ~ 0
3V3_DISPLAY
Wire Notes Line
	2550 5650 2550 5750
Text Notes 2600 5750 0    50   ~ 0
Reserved on WROVER
Text GLabel 2950 6150 2    50   Input ~ 0
TEAR_EFFECT
Text GLabel 2950 6350 2    50   Output ~ 0
DISPLAY_RESET
Wire Wire Line
	2950 6150 2450 6150
Wire Wire Line
	2950 6350 2450 6350
$Comp
L Device:C C6
U 1 1
P 10000 6000
F 0 "C6" V 9748 6000 50  0000 C CNN
F 1 "10uf" V 9839 6000 50  0000 C CNN
F 2 "Capacitor_SMD:C_1206_3216Metric" H 10038 5850 50  0001 C CNN
F 3 "~" H 10000 6000 50  0001 C CNN
	1    10000 6000
	0    1    1    0   
$EndComp
$Comp
L Connector:Conn_01x04_Female J5
U 1 1
P 8700 3550
F 0 "J5" H 8728 3526 50  0000 L CNN
F 1 "Conn_01x04_Female" H 8550 3250 50  0000 L CNN
F 2 "OPTO-SMD_IRM-V840C_TR1:OPTO-SMD_IRM-V840C_TR1" H 8700 3550 50  0001 C CNN
F 3 "https://lcsc.com/product-detail/Others_Everlight-Elec-IRM-V840C-TR1_C264267.html" H 8700 3550 50  0001 C CNN
	1    8700 3550
	1    0    0    1   
$EndComp
Text GLabel 7550 3300 0    50   UnSpc ~ 0
GND
Text GLabel 7550 3900 0    50   UnSpc ~ 0
GND
Text GLabel 7550 3450 0    50   UnSpc ~ 0
3V3
Text GLabel 7550 3750 0    50   Output ~ 0
IR_RECV
$Comp
L Device:LED D4
U 1 1
P 10400 3500
F 0 "D4" H 10393 3245 50  0000 C CNN
F 1 "IR12-21C/TR8 " H 10393 3336 50  0000 C CNN
F 2 "LED_SMD:LED_1206_3216Metric" H 10400 3500 50  0001 C CNN
F 3 "https://datasheet.lcsc.com/szlcsc/1809192013_Everlight-Elec-IR12-21C-TR8_C53672.pdf" H 10400 3500 50  0001 C CNN
	1    10400 3500
	-1   0    0    1   
$EndComp
Text GLabel 9550 3500 0    50   Input ~ 0
IR_SEND
Text GLabel 10700 3500 2    50   UnSpc ~ 0
GND
Wire Wire Line
	10700 3500 10550 3500
$Comp
L Device:R R25
U 1 1
P 10100 3500
F 0 "R25" V 9893 3500 50  0000 C CNN
F 1 "47" V 9984 3500 50  0000 C CNN
F 2 "Resistor_SMD:R_0603_1608Metric" V 10030 3500 50  0001 C CNN
F 3 "~" H 10100 3500 50  0001 C CNN
	1    10100 3500
	0    1    1    0   
$EndComp
Wire Wire Line
	9550 3500 9650 3500
$Comp
L Device:R R24
U 1 1
P 7800 3450
F 0 "R24" V 7593 3450 50  0000 C CNN
F 1 "47" V 7684 3450 50  0000 C CNN
F 2 "Resistor_SMD:R_0603_1608Metric" V 7730 3450 50  0001 C CNN
F 3 "~" H 7800 3450 50  0001 C CNN
	1    7800 3450
	0    1    1    0   
$EndComp
Wire Wire Line
	7550 3450 7650 3450
$Comp
L Device:C C11
U 1 1
P 8350 3150
F 0 "C11" V 8100 3200 50  0000 C CNN
F 1 "10uF" V 8200 3200 50  0000 C CNN
F 2 "Capacitor_SMD:C_1206_3216Metric" H 8388 3000 50  0001 C CNN
F 3 "~" H 8350 3150 50  0001 C CNN
	1    8350 3150
	1    0    0    -1  
$EndComp
Wire Wire Line
	8350 3450 8350 3300
Wire Wire Line
	8500 3000 8350 3000
Wire Wire Line
	7600 3000 7600 3300
Wire Wire Line
	7600 3300 7550 3300
Wire Wire Line
	7550 3750 7650 3750
Wire Wire Line
	8400 3750 8400 3550
Wire Wire Line
	8500 3650 8500 3900
Text GLabel 900  4850 0    50   Input ~ 0
IR_RECV
Text GLabel 2950 5450 2    50   Input ~ 0
IR_SEND
Wire Wire Line
	2950 5450 2450 5450
$Comp
L RF_Module:ESP32-WROOM-32D U2
U 1 1
P 1850 5850
F 0 "U2" H 1150 4600 50  0000 C CNN
F 1 "ESP32-WROOM-32D" V 1950 5850 50  0000 C CNN
F 2 "esp32-wrover:XCVR_ESP32-WROVER" H 1850 4350 50  0001 C CNN
F 3 "https://www.espressif.com/sites/default/files/documentation/esp32-wroom-32d_esp32-wroom-32u_datasheet_en.pdf" H 1550 5900 50  0001 C CNN
	1    1850 5850
	1    0    0    -1  
$EndComp
Wire Notes Line
	9600 2750 9600 500 
$Comp
L Device:LED D5
U 1 1
P 10750 950
F 0 "D5" H 10743 695 50  0000 C CNN
F 1 "Orange LTST-S270KFKT_C160472" H 10743 786 50  0000 C CNN
F 2 "LED_SMD:LED_0603_1608Metric" H 10750 950 50  0001 C CNN
F 3 "https://datasheet.lcsc.com/szlcsc/Lite-On-LTST-S270KFKT_C160472.pdf" H 10750 950 50  0001 C CNN
	1    10750 950 
	1    0    0    1   
$EndComp
$Comp
L Device:LED D6
U 1 1
P 10750 1300
F 0 "D6" H 10743 1045 50  0000 C CNN
F 1 "Orange LTST-S270KFKT_C160472" H 10743 1136 50  0000 C CNN
F 2 "LED_SMD:LED_0603_1608Metric" H 10750 1300 50  0001 C CNN
F 3 "https://datasheet.lcsc.com/szlcsc/Lite-On-LTST-S270KFKT_C160472.pdf" H 10750 1300 50  0001 C CNN
	1    10750 1300
	1    0    0    1   
$EndComp
$Comp
L Transistor_FET:DMN2050L Q1
U 1 1
P 10200 1750
AR Path="/5F87B1CE" Ref="Q1"  Part="1" 
AR Path="/5C6C6B0C/5F87B1CE" Ref="Q?"  Part="1" 
AR Path="/5E957AF2/5F87B1CE" Ref="Q?"  Part="1" 
F 0 "Q1" H 10050 1850 50  0000 L CNN
F 1 "AO3400 (A09T)" H 10000 1500 50  0000 L CNN
F 2 "Package_TO_SOT_SMD:SOT-23" H 10400 1675 50  0001 L CIN
F 3 "http://www.aosmd.com/pdfs/datasheet/ao3400.pdf" H 10200 1750 50  0001 L CNN
	1    10200 1750
	-1   0    0    -1  
$EndComp
Wire Wire Line
	10100 2100 10100 1950
Text GLabel 10050 2100 0    50   UnSpc ~ 0
GND
Wire Wire Line
	10050 2100 10100 2100
Wire Wire Line
	10800 1850 10800 1750
Text GLabel 10800 1850 3    50   Input ~ 0
LOGO_ENABLE
Wire Wire Line
	10800 1750 10550 1750
Text GLabel 11050 1100 2    50   UnSpc ~ 0
3V3
Wire Wire Line
	11050 1100 10950 1100
Wire Wire Line
	10950 1100 10950 950 
Wire Wire Line
	10950 950  10900 950 
Wire Wire Line
	10900 1300 10950 1300
Wire Wire Line
	10950 1300 10950 1100
Connection ~ 10950 1100
$Comp
L Device:R R26
U 1 1
P 10550 1900
F 0 "R26" V 10343 1900 50  0000 C CNN
F 1 "10k" V 10434 1900 50  0000 C CNN
F 2 "Resistor_SMD:R_0603_1608Metric" V 10480 1900 50  0001 C CNN
F 3 "~" H 10550 1900 50  0001 C CNN
	1    10550 1900
	1    0    0    -1  
$EndComp
Connection ~ 10550 1750
Wire Wire Line
	10550 1750 10400 1750
Wire Wire Line
	10550 2050 10550 2100
Wire Wire Line
	10550 2100 10100 2100
Connection ~ 10100 2100
Text GLabel 3700 5700 2    50   Input ~ 0
LOGO_ENABLE
Wire Wire Line
	3700 5700 3550 5700
Wire Wire Line
	3550 5700 3550 5550
Connection ~ 3550 5550
Wire Wire Line
	3550 5550 3650 5550
Text GLabel 10200 6000 2    50   UnSpc ~ 0
3V3_DISPLAY
Wire Wire Line
	1250 4850 900  4850
Wire Wire Line
	2600 4650 2950 4650
Wire Wire Line
	8400 3550 8500 3550
$Comp
L Device:R R21
U 1 1
P 7650 3600
F 0 "R21" V 7443 3600 50  0000 C CNN
F 1 "10k" V 7534 3600 50  0000 C CNN
F 2 "Resistor_SMD:R_0603_1608Metric" V 7580 3600 50  0001 C CNN
F 3 "~" H 7650 3600 50  0001 C CNN
	1    7650 3600
	1    0    0    -1  
$EndComp
Connection ~ 7650 3450
Wire Wire Line
	2950 6550 2450 6550
Text Notes 3450 6600 0    50   ~ 0
Already pulled up at ESP_FLASH
Wire Wire Line
	7250 5100 7350 5100
Wire Wire Line
	7350 4900 7350 4750
Connection ~ 7350 4750
Wire Wire Line
	7350 4750 7500 4750
Wire Wire Line
	7500 4550 7500 4750
Wire Wire Line
	8450 4900 8450 4750
Connection ~ 8450 4750
Wire Wire Line
	8450 4750 8550 4750
Wire Wire Line
	8300 4550 8300 4750
Wire Wire Line
	9600 4550 9600 4750
Wire Wire Line
	10400 4550 10400 4750
Wire Wire Line
	10550 4900 10550 4750
Connection ~ 10550 4750
Wire Wire Line
	10550 4750 10650 4750
Wire Wire Line
	9350 5100 9450 5100
Wire Wire Line
	9450 4900 9450 4750
Connection ~ 9450 4750
Wire Wire Line
	9450 4750 9600 4750
Wire Wire Line
	10100 950  10100 1300
$Comp
L Device:R R12
U 1 1
P 10300 950
F 0 "R12" V 10093 950 50  0000 C CNN
F 1 "47" V 10184 950 50  0000 C CNN
F 2 "Resistor_SMD:R_0603_1608Metric" V 10230 950 50  0001 C CNN
F 3 "~" H 10300 950 50  0001 C CNN
	1    10300 950 
	0    1    1    0   
$EndComp
Wire Wire Line
	10150 950  10100 950 
Wire Wire Line
	10450 950  10600 950 
$Comp
L Device:R R27
U 1 1
P 10300 1300
F 0 "R27" V 10093 1300 50  0000 C CNN
F 1 "47" V 10184 1300 50  0000 C CNN
F 2 "Resistor_SMD:R_0603_1608Metric" V 10230 1300 50  0001 C CNN
F 3 "~" H 10300 1300 50  0001 C CNN
	1    10300 1300
	0    1    1    0   
$EndComp
Wire Wire Line
	10150 1300 10100 1300
Wire Wire Line
	10450 1300 10600 1300
Text Notes 9500 3900 0    50   ~ 0
100 ohm == 20mA at 1.3 Vf and 3.3 vcc
Text Notes 9650 650  0    50   ~ 0
47 ohm == 25mA at 1.3 Vf and 3.3 vcc
Wire Wire Line
	8350 3450 8500 3450
$Comp
L Device:R R28
U 1 1
P 8100 3450
F 0 "R28" V 7893 3450 50  0000 C CNN
F 1 "47" V 7984 3450 50  0000 C CNN
F 2 "Resistor_SMD:R_0603_1608Metric" V 8030 3450 50  0001 C CNN
F 3 "~" H 8100 3450 50  0001 C CNN
	1    8100 3450
	0    1    1    0   
$EndComp
Wire Wire Line
	8250 3450 8350 3450
Connection ~ 8350 3450
Wire Wire Line
	7600 3000 8350 3000
Connection ~ 8350 3000
Wire Wire Line
	7650 3750 8400 3750
Connection ~ 7650 3750
Wire Wire Line
	7550 3900 8500 3900
$Comp
L Device:R R29
U 1 1
P 9800 3500
F 0 "R29" V 9593 3500 50  0000 C CNN
F 1 "47" V 9684 3500 50  0000 C CNN
F 2 "Resistor_SMD:R_0603_1608Metric" V 9730 3500 50  0001 C CNN
F 3 "~" H 9800 3500 50  0001 C CNN
	1    9800 3500
	0    1    1    0   
$EndComp
Connection ~ 10100 1300
Wire Wire Line
	10100 1300 10100 1550
$Comp
L Connector_Generic:Conn_02x20_Counter_Clockwise J4
U 1 1
P 5200 1600
F 0 "J4" H 5250 2717 50  0000 C CNN
F 1 "Z240IT008 240x320 RGB TFT" H 5250 2626 50  0000 C CNN
F 2 "Connector_FFC-FPC:TE_4-1734839-0_1x40-1MP_P0.5mm_Horizontal" H 5200 1600 50  0001 C CNN
F 3 "https://www.dropbox.com/s/2li7rfosahqd3jx/Z240IT008%E8%A7%84%E6%A0%BC%E4%B9%A6%20v0.1.pdf?dl=1" H 5200 1600 50  0001 C CNN
	1    5200 1600
	-1   0    0    -1  
$EndComp
Text GLabel 4900 1100 0    50   UnSpc ~ 0
GND
NoConn ~ 4900 1000
NoConn ~ 4900 900 
NoConn ~ 4900 800 
NoConn ~ 4900 700 
Text GLabel 4900 1200 0    50   UnSpc ~ 0
3V3_DISPLAY
Text GLabel 4900 1300 0    50   UnSpc ~ 0
3V3_DISPLAY
Text GLabel 4900 1400 0    50   Output ~ 0
TEAR_EFFECT
Text GLabel 4900 1500 0    50   Input ~ 0
SPI_CS
Text GLabel 4900 1600 0    50   Input ~ 0
SPI_SCK
Text GLabel 4900 1700 0    50   Input ~ 0
DISPLAY_DCX
NoConn ~ 4900 1800
Text GLabel 4900 1900 0    50   Input ~ 0
SPI_MOSI
Text GLabel 4900 2100 0    50   Input ~ 0
DISPLAY_RESET
Text GLabel 4900 2200 0    50   UnSpc ~ 0
GND
NoConn ~ 4900 2300
NoConn ~ 4900 2400
NoConn ~ 4900 2500
NoConn ~ 4900 2600
NoConn ~ 5400 2600
NoConn ~ 5400 2500
NoConn ~ 5400 2400
NoConn ~ 5400 2300
NoConn ~ 5400 2200
NoConn ~ 5400 2100
NoConn ~ 5400 2000
NoConn ~ 5400 1900
NoConn ~ 5400 1800
NoConn ~ 5400 1700
NoConn ~ 5400 1600
NoConn ~ 5400 1500
Text GLabel 5400 1400 2    50   UnSpc ~ 0
3V3_DISPLAY
Wire Wire Line
	5400 1300 5500 1300
Wire Wire Line
	5500 1300 5500 1200
Wire Wire Line
	5500 1100 5400 1100
Wire Wire Line
	5400 1200 5500 1200
Connection ~ 5500 1200
Wire Wire Line
	5500 1200 5500 1100
Wire Wire Line
	5550 1100 5500 1100
Connection ~ 5500 1100
Text GLabel 5400 1000 2    50   UnSpc ~ 0
GND
Text GLabel 5400 900  2    50   Input ~ 0
DISPLAY_IM0
Text GLabel 5400 800  2    50   Input ~ 0
DISPLAY_IM1
Text GLabel 5400 700  2    50   Input ~ 0
DISPLAY_IM2
Text GLabel 4900 2000 0    50   Input ~ 0
SPI_MISO
Text GLabel 5550 1100 2    50   UnSpc ~ 0
DISPLAY_BACKLIGHT_GND
Wire Wire Line
	8500 3000 8500 3350
$EndSCHEMATC
